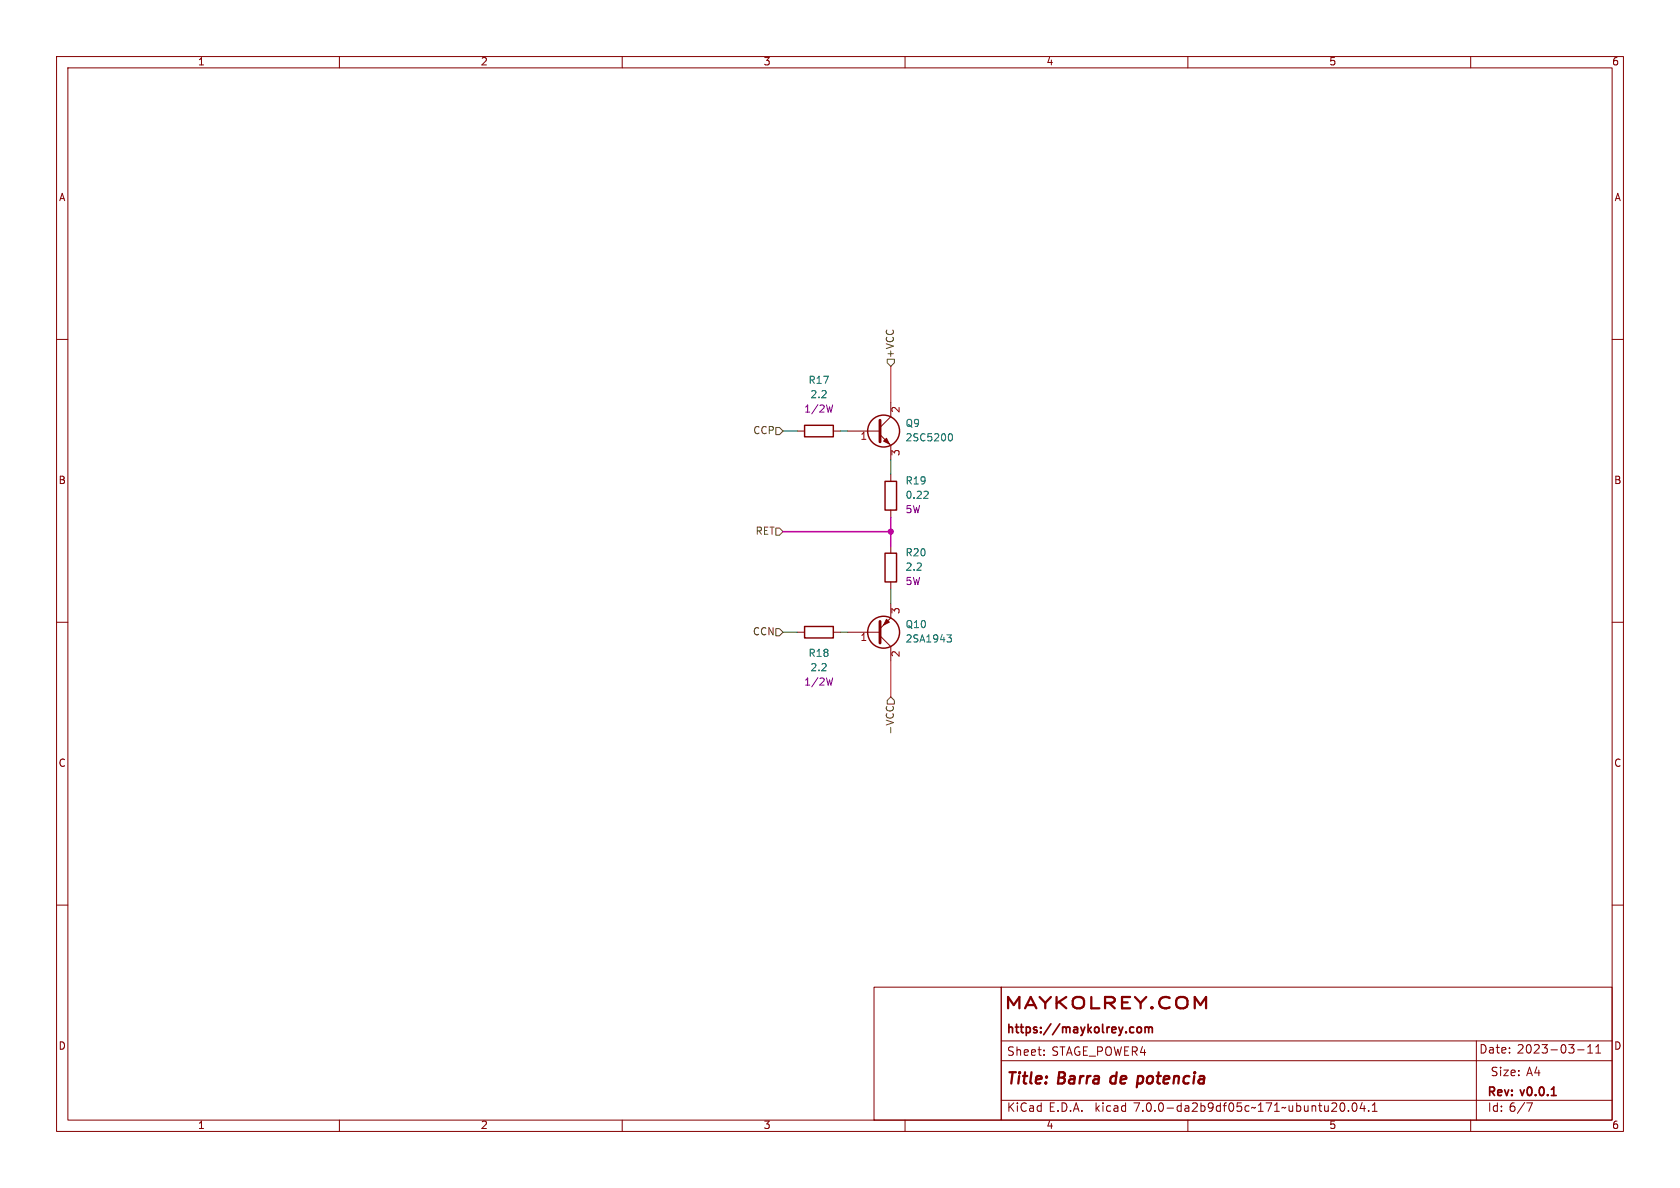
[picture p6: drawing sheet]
<svg xmlns="http://www.w3.org/2000/svg" width="297mm" height="210mm" viewBox="0 0 297 210" stroke-linecap="round" stroke-linejoin="round" font-family="sans-serif">
<g fill="none" stroke="#840000" stroke-width=".18">
<path d="M10 10h277v190h-277zM12 12h273v186h-273zM60 10v2M110 10v2M160 10v2M210 10v2M260 10v2M10 60h2M285 60h2M141 76.2h1.2M147.3 76.2h1.3M149.9 76.2h5.7"/>
<path d="M155.6 76.8l1.9 1.9v2.6M157.5 71.1v2.6l-1.9 1.9M157.5 83.8v1.3M157.5 90.2v1.2M157.5 96.5v1.3M10 110h2M141 111.8h1.2M147.3 111.8h1.3M149.9 111.8h5.7M155.6 112.4l1.9 1.9v2.5M157.5 106.7v2.5l-1.9 1.9M157.5 102.9v1.2"/>
<path d="M285 110h2M10 160h2M285 160h2M154.5 174.5h22.5v23.5h-22.5zM177 174.5h108v23.5h-108zM60 198v2M110 198v2M160 198v2M177 194.5h108M177 187.5h108M177 184h108M184.6 186.4v.2"/>
<path d="M184.6 185.6v.2M210 198v2M237 195.1l.2-.1a.81 .81 0 0 1 .6 .6 .81 .81 0 0 1-.3 .8l-.1 .1a.81 .81 0 0 1-.4-1.4zM238.4 196.3v.2M239.2 195h.2a.81 .81 0 0 1 .6 .6 .81 .81 0 0 1-.3 .8l-.2 .1a.81 .81 0 0 1-.6-.7 .81 .81 0 0 1 .3-.8zM240.8 194.9l-.3 1.1h.9M241.2 195.5v1M242 196.3v.2M242.6 196.5h.9M242.6 195.4l.4-.4v1.5M260 198v2M261 184v14"/>
<path d="M270.9 195l-.6 1.5M278.9 185.6h1.1M280.7 186.2h.8M280.7 185.1l.4-.4v1.5M282.1 186.2h.9M282.1 185.1l.4-.4v1.5"/>
</g>
<path d="M196.3 190.6v.8M201.2 191.5h.4M201.8 190.2l-.6 .1" fill="none" stroke="#840000" stroke-width=".4"/>
<path d="M201.1 181.7l.2-.1 .4 .1 .1 .6-.2 .2-.3 .1-.2-.2zM202.4 181.7l.5-.1 .2 .2M202.4 181.6v1M203.1 181.8l.2-.2h.3l.1 1M203.1 181.8v.8" fill="none" stroke="#840000" stroke-width=".3"/>
<g fill="none" stroke="#840000" stroke-width=".25">
<path d="M142.2 75.2h5.1v2h-5.1zM156.5 97.8h2v5.1h-2zM156.5 85.1h2v5.1h-2zM142.2 110.7h5.1v2.1h-5.1z"/>
<circle cx="156.2" cy="76.2" r="2.82"/>
<circle cx="156.2" cy="111.8" r="2.82"/>
</g>
<path d="M168 76.7a.68 .68 0 0 1 .4 .6 .68 .68 0 0 1-.4 .6M164 86.9l.1 .2-.1 .3-.7 .7h.8M167.4 112.2h.8l-.4 .5 .3 .1 .1 .5-.2 .2h-.4" fill="none" stroke="#006464" stroke-width=".18"/>
<path d="M155.6 74.3v3.8M155.6 109.9v3.8" fill="none" stroke="#840000" stroke-width=".51"/>
<g fill="#840000" stroke="#840000" stroke-width=".18">
<path d="M156.7 109.5l.5 .5-1 .5z"/>
<path d="M156.2 78l.5-.5 .5 1z"/>
</g>
<path d="M147.2 71.6l-.3 1.3-.2-1M147.2 119.8l-.3 1.3-.2-.9" fill="none" stroke="#840084" stroke-width=".18"/>
<path d="M137.2 75.6h.6l.6 .6-.6 .6h-.6zM156.8 63.5h1.3v.6l-.6 .7-.7-.7zM137.2 93.3h.6l.6 .7-.6 .6h-.6zM137.2 111.1h.6l.6 .7-.6 .6h-.6zM156.8 124.9l-.1 .2M157.5 123.2l.6 .6v.7h-1.3v-.7zM157.8 124.9l.1 .2" fill="none" stroke="#725600" stroke-width=".18"/>
<path d="M138.4 76.2h2.6M148.6 76.2h1.3M157.5 81.3v2.5M138.4 111.8h2.6M148.6 111.8h1.3M157.5 104.1v2.6" fill="none" stroke="#009600" stroke-width=".18"/>
<path d="M157.5 64.8v6.3M157.5 116.8v6.4" fill="none" stroke="#f00" stroke-width=".18"/>
<path d="M138.4 94h19.1M157.5 91.4v5.1" fill="none" stroke="#c200c2" stroke-width=".28"/>
<circle cx="157.5" cy="94" r=".46" fill="#c200c2" stroke="#c200c2" stroke-width=".18"/>
<g font-size="2.8" fill="#840000">
<text x="177.5" y="179">MAYKOLREY.COM</text>
<text x="178" y="192.3">Title:</text>
<text x="187.1" y="192.3">Barra</text>
<text x="197" y="192.3">de</text>
<text x="202.4" y="192.3">potencia</text>
</g>
<g font-size="2.1" fill="#840000">
<text x="178" y="183.1">https://maykolrey.com</text>
<text x="178" y="186.9">Sheet:</text>
<text x="185.9" y="186.9">STAGE_POWER4</text>
<text x="261.5" y="186.5">Date:</text>
<text x="263.5" y="190.5">Size:</text>
<text x="268.2" y="186.5">2023-03-11</text>
<text x="269.8" y="190.5">A4</text>
<text x="178" y="196.8">KiCad</text>
<text x="185.4" y="196.8">E.D.A.</text>
<text x="193.7" y="196.8">kicad</text>
<text x="200.6" y="196.8">7.0.0-da2b9df05c~171~ubuntu20.04.1</text>
<text x="263" y="194.2">Rev:</text>
<text x="263" y="196.8">Id: 6/7</text>
<text x="269" y="194.2">v0.0.1</text>
</g>
<g font-size="1.8" fill="#840000">
<text x="35" y="11.8">1</text>
<text x="85" y="11.8">2</text>
<text x="135" y="11.8">3</text>
<text x="185" y="11.8">4</text>
<text x="235" y="11.8">5</text>
<text x="285" y="11.8">6</text>
<text x="10.4" y="35.8">A</text>
<text x="285.4" y="35.8">A</text>
<text x="10.3" y="85.8">B</text>
<text x="285.3" y="85.8">B</text>
<text x="10.3" y="135.8">C</text>
<text x="285.3" y="135.8">C</text>
<text x="10.3" y="185.8">D</text>
<text x="285.3" y="185.8">D</text>
<text x="35" y="199.8">1</text>
<text x="85" y="199.8">2</text>
<text x="135" y="199.8">3</text>
<text x="185" y="199.8">4</text>
<text x="235" y="199.8">5</text>
<text x="285" y="199.8">6</text>
</g>
<g font-size="1.8" fill="#725600">
<text x="158.3" y="63.3" transform="rotate(-90 158.3 63.3)">+VCC</text>
<text x="133" y="77">CCP</text>
<text x="133.5" y="94.8">RET</text>
<text x="133" y="112.6">CCN</text>
<text x="158.3" y="130" transform="rotate(-90 158.3 130)">-VCC</text>
</g>
<g font-size="1.8" fill="#006464">
<text x="142.9" y="68.1">R17</text>
<text x="143.2" y="70.7">2.2</text>
<text x="160" y="75.8">Q9</text>
<text x="160" y="78.3">2SC5200</text>
<text x="160" y="85.9">R19</text>
<text x="160" y="88.5">0.22</text>
<text x="160" y="98.6">R20</text>
<text x="160" y="101.2">2.2</text>
<text x="160" y="111.3">Q10</text>
<text x="160" y="113.9">2SA1943</text>
<text x="142.9" y="116.4">R18</text>
<text x="143.2" y="118.9">2.2</text>
</g>
<g font-size="1.8" fill="#840084">
<text x="142.1" y="73.2">1/2W</text>
<text x="160" y="91">5W</text>
<text x="160" y="103.7">5W</text>
<text x="142.1" y="121.5">1/2W</text>
</g>
<g font-size="1.8" fill="#a90000">
<text x="159.4" y="73.1" transform="rotate(-90 159.4 73.1)">2</text>
<text x="152" y="78.1">1</text>
<text x="159.4" y="80.7" transform="rotate(-90 159.4 80.7)">3</text>
<text x="152" y="113.7">1</text>
<text x="159.4" y="108.6" transform="rotate(-90 159.4 108.6)">3</text>
<text x="159.4" y="116.2" transform="rotate(-90 159.4 116.2)">2</text>
</g>
</svg>
